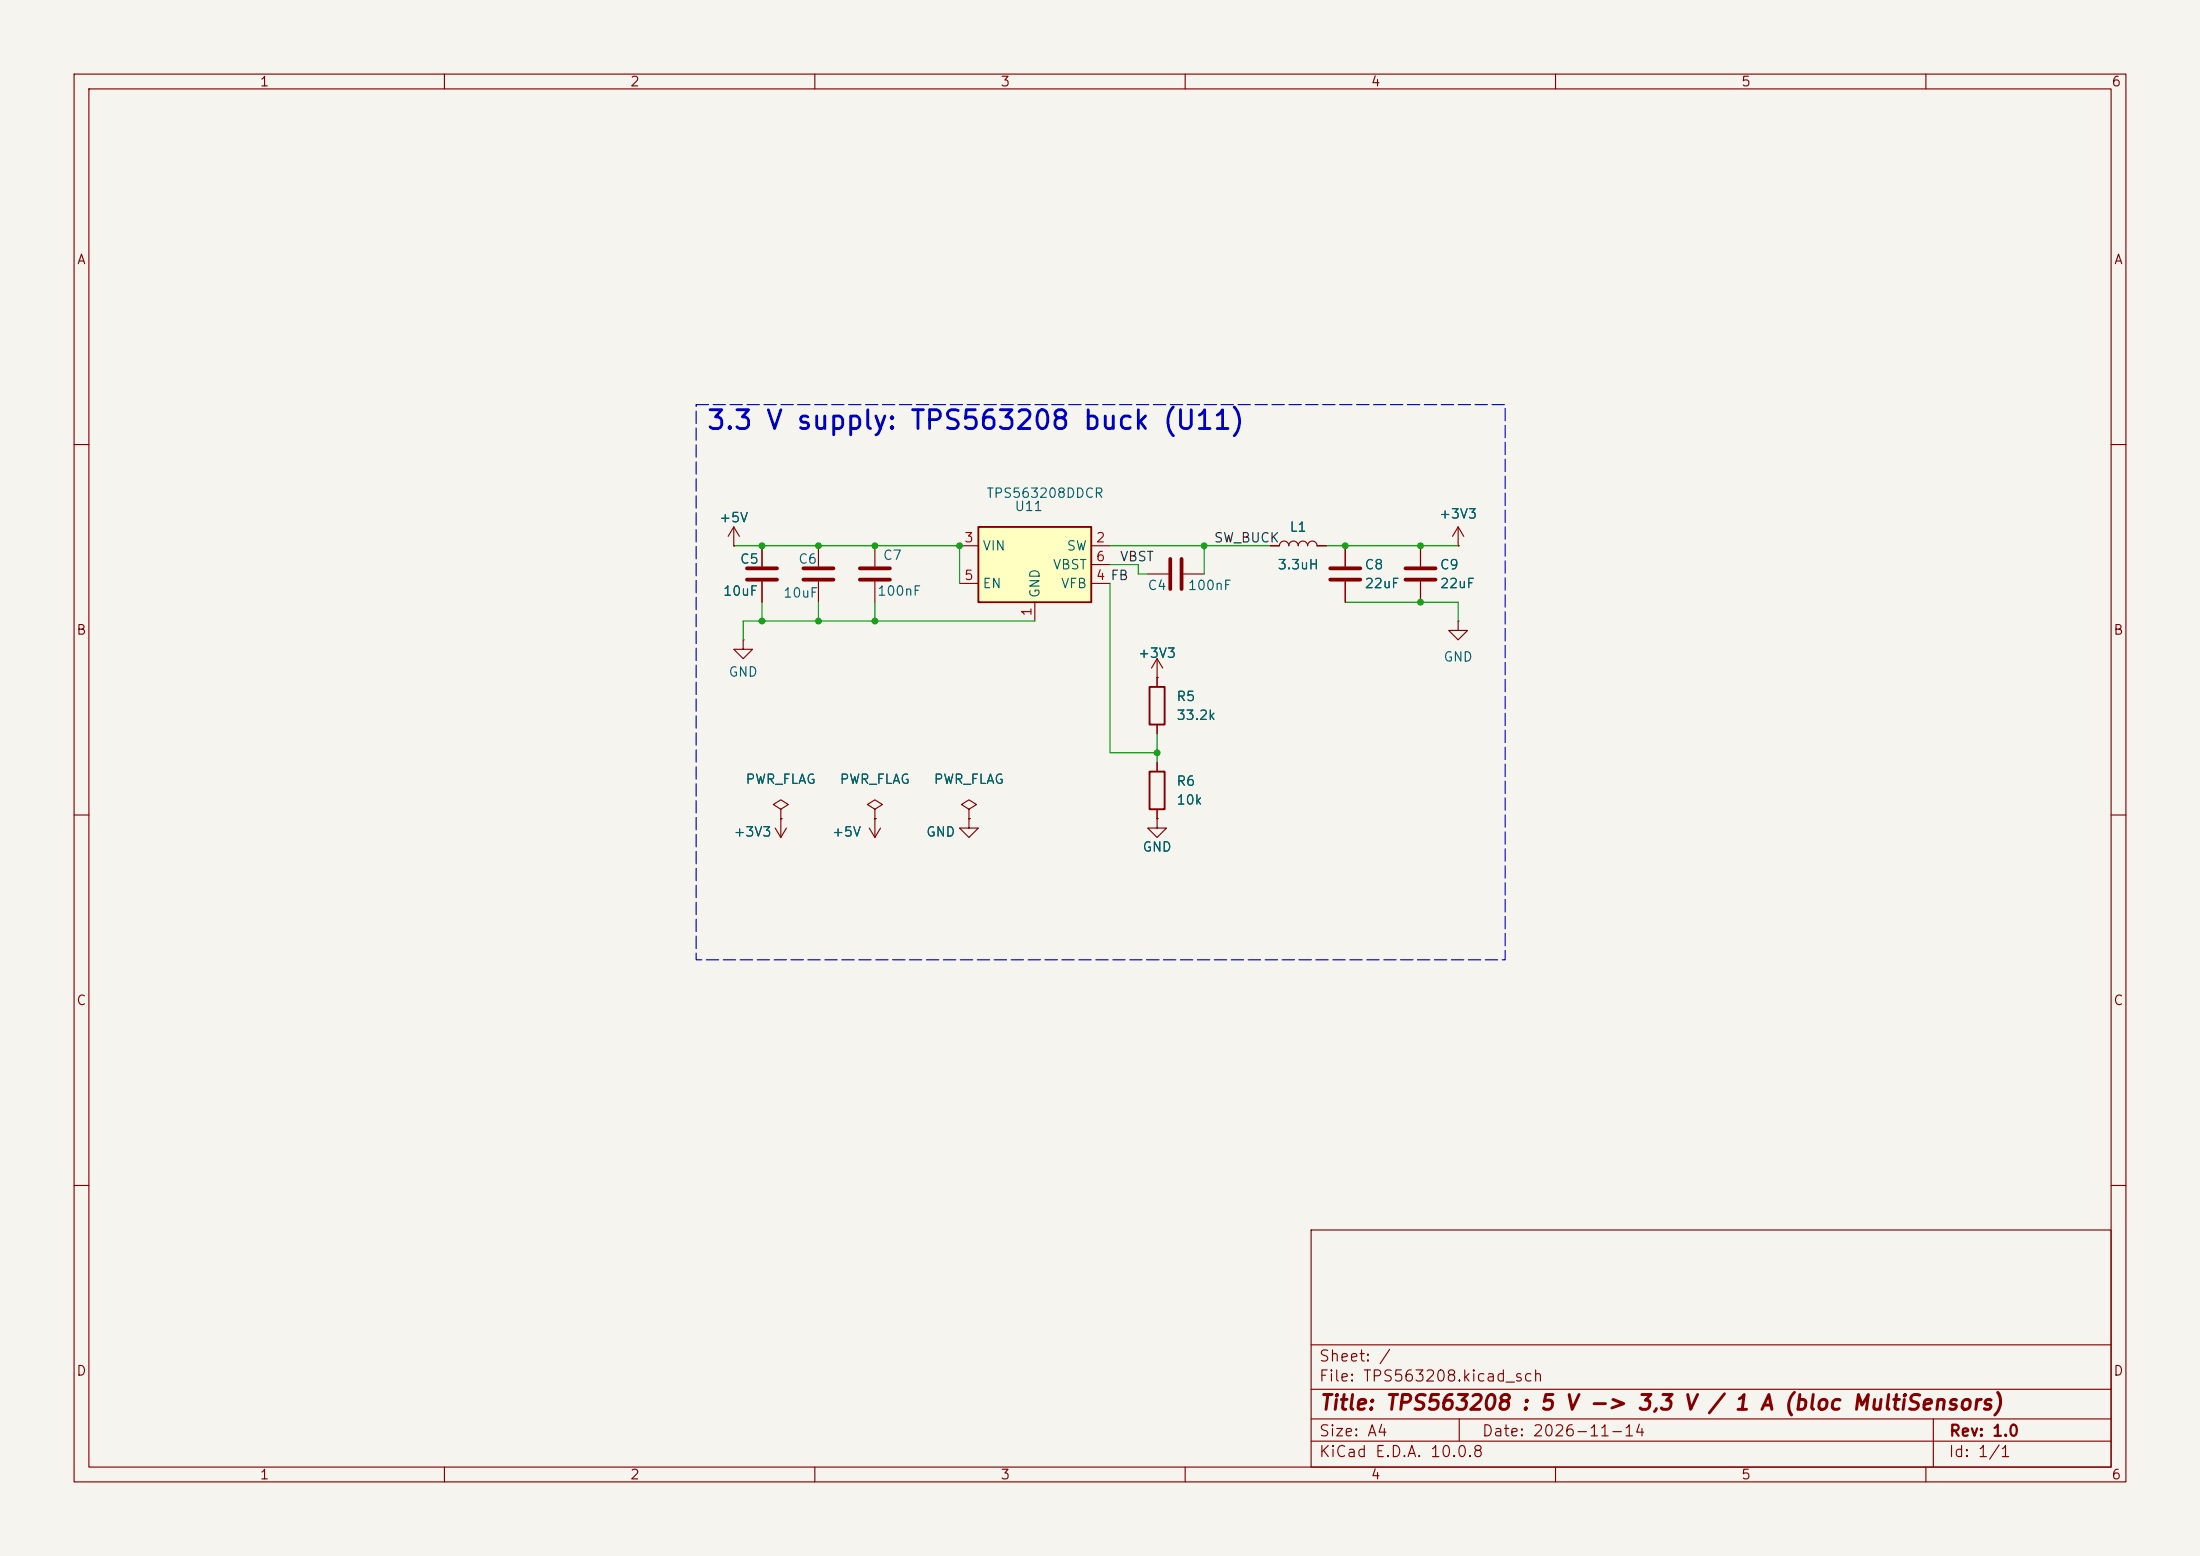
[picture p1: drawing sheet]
<svg xmlns="http://www.w3.org/2000/svg" width="297mm" height="210mm" viewBox="0 0 297 210" stroke-linecap="round" stroke-linejoin="round" font-family="sans-serif">
<path d="M0 0h297v210h-297z" fill="#f5f4ef" stroke="#f5f4ef" stroke-width=".14"/>
<g fill="none" stroke="#840000" stroke-width=".15">
<path d="M10 10h277v190h-277zM12 12h273v186h-273zM60 10v2M110 10v2M160 10v2M210 10v2M260 10v2M10 60h2M99.1 73.7h.1M99.1 71.1l-.8 1.3M99.1 71.1l.7 1.3M99.1 71.1v2.6"/>
<path d="M102.9 73.7v2.8M102.9 78.5v2.8M110.5 73.7v2.8M110.5 78.5v2.8M118.1 73.7v2.8M118.1 78.5v2.8M154.9 77.5h2.8M159.8 77.5h2.8M191.8 73.7v2.8M191.8 78.5v2.8M196.8 73.7h.1M196.8 71.1l-.7 1.3"/>
<path d="M196.8 71.1l.8 1.3M196.8 71.1v2.6M285 60h2M100.3 86.4v1.2h1.3l-1.3 1.3-1.2-1.3h1.2M100.3 86.4h.1M156.2 91.4h.1M156.2 88.9l-.8 1.3M156.2 88.9l.8 1.3M156.2 88.9v3.8M156.2 97.8v1.3M196.8 83.8v1.3h1.3l-1.3 1.3-1.2-1.3h1.2M196.8 83.8h.1"/>
<path d="M10 110h2M104.6 111.8l.8 1.2M105.4 110.5h.1M105.4 109.2l1-.6-1-.6-1 .6 1 .6v1.3M105.4 110.5v2.5M106.2 111.8l-.8 1.2M117.3 111.8l.8 1.2M118.1 110.5h.1M118.1 109.2l1-.6-1-.6-1 .6 1 .6v1.3M118.1 110.5v2.5M118.9 111.8l-.8 1.2M130.8 110.5v1.3h1.3l-1.3 1.2-1.3-1.2h1.3"/>
<path d="M130.8 110.5h.1M130.8 109.2l1-.6-1-.6-1 .6 1 .6v1.3M156.2 110.5v1.3h1.3l-1.3 1.2-1.3-1.2h1.3M156.2 110.5h.1M156.2 102.9v1.2M156.2 109.2v1.3M285 110h2M10 160h2M177 166h108v32h-108zM285 160h2M60 198v2M110 198v2"/>
<path d="M160 198v2M177 194.5h108M177 191.5h108M177 187.5h108M177 181.5h108M197 191.5v3M210 198v2M260 198v2M261 191.5v6.5"/>
</g>
<path d="M100.8 76.7h4.1M100.8 78.2h4.1M108.5 76.7h4M108.5 78.2h4M116.1 76.7h4M116.1 78.2h4M158 75.4v4.1M159.5 75.4v4.1M189.7 76.7h4.1M189.7 78.2h4.1" fill="none" stroke="#840000" stroke-width=".51"/>
<path d="M155.2 92.7h2v5.1h-2zM155.2 104.1h2v5.1h-2z" fill="none" stroke="#840000" stroke-width=".25"/>
<path d="M132.1 71.1h15.2v10.2h-15.2z" fill="#ffffc2"/>
<path d="M132.1 71.1h15.2v10.2h-15.2z" fill="none" stroke="#840000" stroke-width=".25"/>
<g fill="none" stroke="#840000" stroke-width=".15">
<path d="M99.1 73.7h.1M102.9 73.7v2.8M102.9 78.5v2.8M129.5 73.7h2.6M129.5 78.7h2.6M147.3 73.7h2.6M147.3 78.7h2.6M147.3 76.2h2.6M171.4 73.7h1.3a.64 .64 0 0 1 .7-.7 .64 .64 0 0 1 .6 .7 .64 .64 0 0 1 .6-.7 .64 .64 0 0 1 .7 .7 .64 .64 0 0 1 .6-.7 .64 .64 0 0 1 .6 .7 .64 .64 0 0 1 .7-.7 .64 .64 0 0 1 .6 .7h1.3M181.6 73.7v2.8M181.6 78.5v2.8M191.8 73.7v2.8"/>
<path d="M191.8 78.5v2.8M196.8 73.7h.1M139.7 81.3v2.5M156.2 91.4h.1M156.2 91.4v1.3M156.2 97.8v1.3M105.4 110.5h.1M118.1 110.5h.1M130.8 110.5h.1M156.2 110.5h.1M156.2 102.9v1.2M156.2 109.2v1.3"/>
</g>
<path d="M179.6 76.7h4M179.6 78.2h4" fill="none" stroke="#840000" stroke-width=".51"/>
<path d="M99.1 73.7h30.4v5M149.9 78.7v22.9h6.3M149.9 73.7h21.5M149.9 76.2h3.8v1.3h1.2M162.6 73.7v3.8M179.1 73.7h17.7M102.9 81.3v2.5M110.5 81.3v2.5M118.1 81.3v2.5M139.7 83.8h-39.4v2.6M156.2 99.1v3.8M181.6 81.3h15.2v2.5" fill="none" stroke="#009600" stroke-width=".15"/>
<path d="M94 54.6h109.2v74.9h-109.2z" fill="none" stroke="#0000c2" stroke-width=".15" stroke-dasharray="1.7 .6"/>
<g fill="#009600">
<circle cx="156.2" cy="101.6" r=".46"/>
<circle cx="162.6" cy="73.7" r=".46"/>
<circle cx="191.8" cy="73.7" r=".46"/>
<circle cx="181.6" cy="73.7" r=".46"/>
<circle cx="191.8" cy="81.3" r=".46"/>
<circle cx="129.5" cy="73.7" r=".46"/>
<circle cx="110.5" cy="83.8" r=".46"/>
<circle cx="102.9" cy="73.7" r=".46"/>
<circle cx="102.9" cy="83.8" r=".46"/>
<circle cx="118.1" cy="73.7" r=".46"/>
<circle cx="118.1" cy="83.8" r=".46"/>
<circle cx="110.5" cy="73.7" r=".46"/>
</g>
<text font-size="2.5" fill="#0000c2" x="95.2" y="58.6">3.3 V supply: TPS563208 buck (U11)</text>
<text font-size="2" fill="#840000" x="178" y="190.8">Title: TPS563208 : 5 V -&gt; 3,3 V / 1 A (bloc MultiSensors)</text>
<g font-size="1.5" fill="#840000">
<text x="178" y="184.1">Sheet: /</text>
<text x="178" y="186.8">File: TPS563208.kicad_sch</text>
<text x="178" y="197">KiCad E.D.A. 10.0.8</text>
<text x="178" y="194.2">Size: A4</text>
<text x="200" y="194.2">Date: 2026-11-14</text>
<text x="263" y="197">Id: 1/1</text>
<text x="263" y="194.2">Rev: 1.0</text>
</g>
<g font-size="1.3" fill="#840000">
<text x="35" y="12">1</text>
<text x="85" y="12">2</text>
<text x="135" y="12">3</text>
<text x="185" y="12">4</text>
<text x="235" y="12">5</text>
<text x="285" y="12">6</text>
<text x="10.3" y="36">A</text>
<text x="285.3" y="36">A</text>
<text x="10.2" y="86">B</text>
<text x="285.2" y="86">B</text>
<text x="10.2" y="136">C</text>
<text x="285.2" y="136">C</text>
<text x="10.2" y="186">D</text>
<text x="285.2" y="186">D</text>
<text x="35" y="200">1</text>
<text x="85" y="200">2</text>
<text x="135" y="200">3</text>
<text x="185" y="200">4</text>
<text x="235" y="200">5</text>
<text x="285" y="200">6</text>
</g>
<g font-size="1.3" fill="#006464">
<text x="97" y="70.8">+5V</text>
<text x="133.1" y="67.5">TPS563208DDCR</text>
<text x="136.9" y="69.3">U11</text>
<text x="194.2" y="70.3">+3V3</text>
<text x="99.8" y="76.4">C5</text>
<text x="107.7" y="76.4">C6</text>
<text x="119.1" y="75.9">C7</text>
<text x="132.6" y="74.6">VIN</text>
<text x="142" y="77.2">VBST</text>
<text x="143.9" y="74.6">SW</text>
<text x="172.4" y="77.2">3.3uH</text>
<text x="174" y="72.1">L1</text>
<text x="184.1" y="77.2">C8</text>
<text x="194.3" y="77.2">C9</text>
<text x="97.5" y="80.7">10uF</text>
<text x="105.6" y="81">10uF</text>
<text x="118.3" y="80.7">100nF</text>
<text x="132.6" y="79.7">EN</text>
<text x="140.7" y="80.8" transform="rotate(-90 140.7 80.8)">GND</text>
<text x="143.1" y="79.7">VFB</text>
<text x="154.8" y="80">C4</text>
<text x="160.3" y="80">100nF</text>
<text x="184.1" y="79.7">22uF</text>
<text x="194.3" y="79.7">22uF</text>
<text x="153.5" y="89.1">+3V3</text>
<text x="194.8" y="89.6">GND</text>
<text x="98.3" y="91.6">GND</text>
<text x="158.7" y="94.9">R5</text>
<text x="158.7" y="97.5">33.2k</text>
<text x="100.6" y="106.1">PWR_FLAG</text>
<text x="113.3" y="106.1">PWR_FLAG</text>
<text x="126" y="106.1">PWR_FLAG</text>
<text x="158.7" y="106.4">R6</text>
<text x="98.9" y="113.2">+3V3</text>
<text x="112.2" y="113.2">+5V</text>
<text x="124.9" y="113.2">GND</text>
<text x="158.7" y="108.9">10k</text>
<text x="154.1" y="115.3">GND</text>
</g>
<g font-size="1.3" fill="#a90000">
<text x="130.1" y="73.5">3</text>
<text x="147.9" y="73.5">2</text>
<text x="147.9" y="76.1">6</text>
<text x="130.1" y="78.6">5</text>
<text x="139.6" y="83.3" transform="rotate(-90 139.6 83.3)">1</text>
<text x="147.9" y="78.6">4 FB</text>
</g>
<g font-size="1.3" fill="#0f0f0f">
<text x="151.1" y="76.1">VBST</text>
<text x="163.8" y="73.5">SW_BUCK</text>
</g>
</svg>
